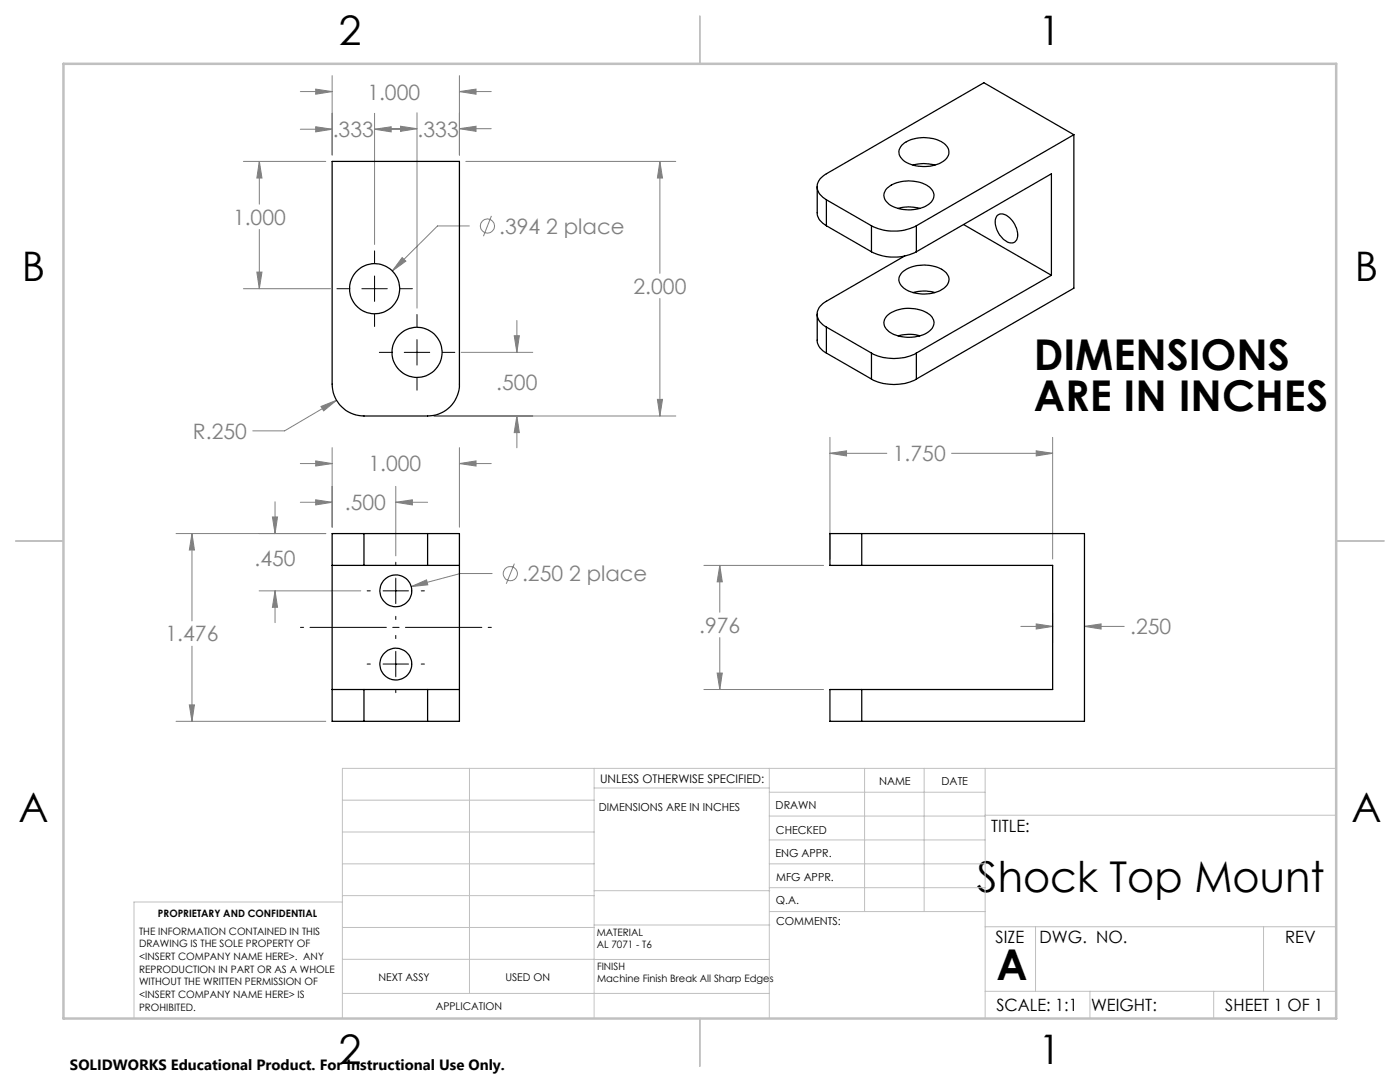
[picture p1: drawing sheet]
<svg xmlns="http://www.w3.org/2000/svg" width="279mm" height="216mm" viewBox="0 0 279 216" stroke-linecap="round" stroke-linejoin="round" font-family="sans-serif">
<g fill="none" stroke="#808080" stroke-width=".2">
<path d="M59.9 18.3h6.4M63 17.8l3.3 .5-3.3 .5zM66.3 15.1v15.8M91.7 15.1v15.8M91.7 18.3h6.3M91.7 18.3l3.3-.5v1zM48.6 32.2h16.4M51.8 32.2l.5 3.3h-1zM51.8 32.2v8.5M59.9 25.8h6.4M63 25.3l3.3 .5-3.3 .5zM74.8 25.8l3.3-.5v1z"/>
<path d="M74.8 22.6v26.2M74.8 25.8h6.3M76.9 25.7h6.3M79.9 25.2l3.3 .5-3.3 .5zM83.2 22.5v39M91.7 25.7h6.3M91.7 25.7l3.3-.5v1zM93 32.2h41.9M131.7 32.2v22.3M131.7 32.2l.5 3.3h-1zM48.6 57.6h17.4M51.3 54.3h1l-.5 3.3z"/>
<path d="M51.8 45.8v11.8M80.3 51.4l.7 .7-2.7 2zM93.7 45.1h-6.4l-9 9M98.1 43.1l-1.6 4M131.7 59.5v23.5M67.2 79.9l-10.4 6.1h-6.4M92 70.3h14.3M102.6 67h1l-.4 3.3zM103.2 64v6.3M131.2 79.7h1l-.5 3.3zM59.9 92.5h6.4M63 92l3.3 .5-3.3 .5z"/>
<path d="M63 99.7l3.3 .5-3.3 .6zM64.1 81.1l3.1-1.2-2.6 2.1zM66.3 89.3v15.9M79 97v13.9M86.6 83h48.3M91.7 89.3v15.9M91.7 92.5h6.3M91.7 92.5l3.3-.5v1zM103.2 83l.4 3.3h-1zM103.2 83v6.4M165.6 90.5l3.3-.5v1zM165.6 87.3v24.2"/>
<path d="M165.6 90.5h11.4M189.9 90.5h20.2M206.8 90l3.3 .5-3.3 .5zM210.1 87.3v24.2M35.1 106.5h29.9M38.3 106.5l.5 3.2h-1zM38.3 106.5v17.4M51.7 117.9h20.3M54.4 103.2h1l-.5 3.3zM54.9 117.9l.5 3.3h-1zM54.9 100.1v6.4M54.9 117.9v6.3"/>
<path d="M59.9 100.2h6.4M79 100.2l3.3-.5v1.1zM79 100.2h6.3M82.1 117.1l3-1.4 .3 1zM98.2 114.4h-6.3l-9.8 2.7M102.7 112.5l-1.7 4M140.5 112.8h23.9M143.7 112.8v9.4M143.7 112.8l.4 3.3h-1zM38.3 128.9v15M140.5 137.6h23.9M143.1 134.3h1l-.4 3.3z"/>
<path d="M143.7 127.2v10.4M203.7 125h6.4M206.8 124.5l3.3 .5-3.3 .5zM210.1 122.3v5.9M216.4 125l3.3-.5v1zM216.4 125h8M35.1 143.9h29.9M37.8 140.7h1l-.5 3.2z"/>
<circle cx="97.3" cy="45.1" r="1.41"/>
<circle cx="101.8" cy="114.5" r="1.42"/>
</g>
<path d="M98.1 125.2h-38.1" fill="none" stroke="#000" stroke-width=".2" stroke-dasharray="15.2 1.3 1.3 1.3" stroke-dashoffset="-1.9"/>
<g fill="none" stroke="#000" stroke-width=".2">
<path d="M67.2 57.6h2.5M72.2 57.6h5.1M74.8 50.1v2.4M74.8 55.1v5M79.8 57.6h2.5M74.8 62.7v2.5M75.7 70.3h2.4M80.7 70.3h5.1M83.2 62.8v2.4M83.2 67.8v5M83.2 75.4v2.5M88.3 70.3h2.5"/>
<path d="M73.3 117.9h.6M76.4 117.9h5.1M79 112.2v.6M79 115.4v5M84.1 117.9h.6M73.3 132.5h.6M76.4 132.5h5.1M79 123v.6M79 126.8v.6M79 130v5M79 137.6v.6M84.1 132.5h.6"/>
</g>
<g fill="none" stroke="#c0c0c0" stroke-width=".2">
<path d="M68.3 159.7h50.3M93.7 153.3v44.9M118.6 153.3v49.9M118.6 157.2h34.9M153.5 153.3v49.9M153.5 158.1h43.1M172.5 153.3v28.6M184.4 153.3v28.6M196.6 153.3v49.9M266.7 153.3h-198.4v49.9M68.3 178.7h50.3M68.3 172.4h50.3"/>
<path d="M68.3 166h50.3M68.3 180h-41.6v23.2M118.6 177.7h35M153.5 167.6h43.1M153.5 162.8h43.1M153.5 172.4h43.1M153.5 177.1h43.1M196.6 162.7h70.1M68.3 198.2h85.2M68.3 191.4l85.2 .1M68.3 185.1h50.3M118.6 184.6h35"/>
<path d="M153.6 181.9h43M196.6 197.8h70.1M196.6 184.9h70.1M206.7 184.9v12.9M217.5 197.8v5.4M242.2 197.8v5.4M252.2 184.9v12.9"/>
</g>
<path d="M139.7 3.2v9.5M3.1 107.9h9.6M266.7 107.9h9.5M139.7 203.2v9.6" fill="none" stroke="#c0c0c0" stroke-width=".25"/>
<path d="M12.7 12.7h254v190.5h-254z" fill="none" stroke="#c0c0c0" stroke-width=".5"/>
<path d="M38.3 106.5l.5 3.2h-1zM37.8 140.7h1l-.5 3.2zM63 92l3.3 .5-3.3 .5zM91.7 92.5l3.3-.5v1zM82.1 117.1l3.3-.4-.3-1zM79 100.2l3.3-.5v1.1zM63 99.7l3.3 .5-3.3 .6zM54.9 117.9l.5 3.3h-1zM54.4 103.2h1l-.5 3.3zM165.6 90.5l3.3-.5v1zM206.8 90l3.3 .5-3.3 .5zM143.7 112.8l.4 3.3h-1zM143.1 134.3h1l-.4 3.3zM206.8 124.5l3.3 .5-3.3 .5zM216.4 125l3.3-.5v1zM64.1 81.1l.5 .9 2.6-2.1zM131.7 32.2l.5 3.3h-1zM131.2 79.7h1l-.5 3.3zM63 17.8l3.3 .5-3.3 .5zM91.7 18.3l3.3-.5v1zM80.3 51.4l-2 2.7 2.7-2zM74.8 25.8l3.3-.5v1zM63 25.3l3.3 .5-3.3 .5zM51.8 32.2l.5 3.3h-1zM51.3 54.3h1l-.5 3.3zM79.9 25.2l3.3 .5-3.3 .5zM91.7 25.7l3.3-.5v1zM102.6 67h1l-.4 3.3zM103.2 83l.4 3.3h-1z" fill="#808080"/>
<g fill="none" stroke="#000" stroke-width=".25">
<path d="M66.3 32.2h25.4v44.5a6.3 6.3 0 0 1-6.4 6.3h-12.7a6.4 6.4 0 0 1-6.3-6.3zM163.1 37.3v5.1a2.98 2.98 0 0 0 1.8 2.6M164.9 39.9l9 5.1M164.9 39.9v5.1M177 37.6a7.1 7.1 0 0 1 8.7 0 2.02 2.02 0 0 1-.6 3.3 7.4 7.4 0 0 1-7.9-.4 1.92 1.92 0 0 1-.2-2.9zM180 29a7.1 7.1 0 0 1 8.7-.1 2.02 2.02 0 0 1-.6 3.4 7.5 7.5 0 0 1-7.9-.4 1.95 1.95 0 0 1-.2-2.9zM182.2 32.9a7.7 7.7 0 0 1 4.4 0M214.3 26.9l-17.9-10.4-31.5 18.2a2.75 2.75 0 0 0-1.5 3.8l.8 .9 .7 .5M214.3 26.9l-31.4 18.1M214.3 26.9v30.6l-31.4 18.1M164.9 45l9 5.2M173.9 45a10 10 0 0 0 9 0"/>
<path d="M173.9 50.2a10 10 0 0 0 9 0M173.9 45v5.2M179.2 41.6a7.7 7.7 0 0 1 4.4 0M180.1 54.3a7.2 7.2 0 0 1 8.7 .1 2.04 2.04 0 0 1-.8 3.3 7.3 7.3 0 0 1-7.9-.4 1.86 1.86 0 0 1 0-3zM180.6 51.1l-15.7 9a2.75 2.75 0 0 0-1.5 3.9l.8 .8 .7 .5M182.2 58.4a7.7 7.7 0 0 1 4.4 0M182.9 45v5.2M182.9 50.2l26.9-15.5v20.2M192.3 44.8l17.5 10.1M199.1 42.9a1.92 1.92 0 0 1 2.5 .7 4.1 4.1 0 0 1 1.2 4.3 1.53 1.53 0 0 1-2.3 0 4.4 4.4 0 0 1-1.7-4.6zM209.8 54.9l-26.9 15.5M163.1 62.7v5.2a2.99 2.99 0 0 0 1.8 2.5"/>
<path d="M164.9 65.3v5.1M164.9 65.3l9 5.1M164.9 70.4l9 5.2M173.9 70.4a9.7 9.7 0 0 0 9 0M173.9 75.6a9.7 9.7 0 0 0 9 0M173.9 70.4v5.2M177.1 63a7.2 7.2 0 0 1 8.7 0 2.05 2.05 0 0 1-.8 3.4 7.3 7.3 0 0 1-7.9-.5 1.92 1.92 0 0 1 0-2.9zM179.2 67a8.6 8.6 0 0 1 4.4 0M182.9 70.4v5.2M66.3 112.8h6.3M72.6 106.5h-6.3v37.4h6.3M72.6 106.5v6.3"/>
<path d="M72.6 112.8h12.7M72.6 106.5h12.7M85.3 106.5h6.4v37.4h-6.4M85.3 112.8h6.4M85.3 106.5v6.3M172 106.5h-6.4v6.3h6.4M172 112.8h38.1v24.8h-38.1M172 106.5h44.4v37.4h-44.4M172 106.5v6.3M66.3 137.6h6.3M72.6 137.6v6.3M72.6 137.6h12.7"/>
<path d="M85.3 137.6h6.4M85.3 137.6v6.3M172 137.6h-6.4v6.3h6.4M172 137.6v6.3M72.6 143.9h12.7"/>
<circle cx="74.8" cy="57.6" r="5"/>
<circle cx="83.2" cy="70.3" r="5"/>
<circle cx="79" cy="117.9" r="3.2"/>
<circle cx="79" cy="132.5" r="3.2"/>
</g>
<g font-size="8.5">
<text x="206.3" y="73.9">DIMENSIONS</text>
<text x="206.3" y="82.1">ARE IN INCHES</text>
<text x="195" y="178">Shock Top Mount</text>
<text x="198.9" y="195.5">A</text>
</g>
<g font-size="8.1">
<text x="67.6" y="8.9">2</text>
<text x="207.3" y="8.9">1</text>
<text x="4.4" y="56.2">B</text>
<text x="270.4" y="56.2">B</text>
<text x="3.7" y="164.1">A</text>
<text x="269.7" y="164.1">A</text>
<text x="67.6" y="212.4">2</text>
<text x="207.3" y="212.4">1</text>
</g>
<g font-size="4.2" fill="#808080">
<text x="73.3" y="19.9">1.000</text>
<text x="66.4" y="27.4">.333</text>
<text x="83.4" y="27.3">.333</text>
<text x="46.5" y="44.8">1.000</text>
<text x="99.6" y="46.6">.394 2 place</text>
<text x="126.4" y="58.6">2.000</text>
<text x="99.1" y="77.9">.500</text>
<text x="38.5" y="87.6">R.250</text>
<text x="73.5" y="94.1">1.000</text>
<text x="178.2" y="92">1.750</text>
<text x="68.8" y="101.8">.500</text>
<text x="50.8" y="113">.450</text>
<text x="104.2" y="116">.250 2 place</text>
<text x="33" y="128">1.476</text>
<text x="139.6" y="126.3">.976</text>
<text x="225.5" y="126.6">.250</text>
</g>
<g font-size="3.4">
<text x="197.8" y="166">TITLE:</text>
<text x="198.7" y="188.1">SIZE</text>
<text x="207.5" y="188.1">DWG. NO.</text>
<text x="256.5" y="188.2">REV</text>
<text x="198.8" y="201.7">SCALE: 1:1</text>
<text x="217.7" y="201.8">WEIGHT:</text>
<text x="244.5" y="201.7">SHEET 1 OF 1</text>
</g>
<text font-size="3" x="14" y="213.5">SOLIDWORKS Educational Product. For Instructional Use Only.</text>
<text font-size="2.4" x="119.8" y="156.2">UNLESS OTHERWISE SPECIFIED:</text>
<g font-size="2.2">
<text x="119.5" y="161.8">DIMENSIONS ARE IN INCHES</text>
<text x="154.8" y="161.4">DRAWN</text>
<text x="175.4" y="156.6">NAME</text>
<text x="187.9" y="156.7">DATE</text>
<text x="154.9" y="166.3">CHECKED</text>
<text x="154.8" y="171">ENG APPR.</text>
<text x="154.9" y="175.7">MFG APPR.</text>
<text x="154.9" y="180.4">Q.A.</text>
<text x="154.9" y="184.6">COMMENTS:</text>
</g>
<g font-size="2.1">
<text x="75.5" y="195.7">NEXT ASSY</text>
<text x="100.9" y="195.7">USED ON</text>
<text x="86.9" y="201.5">APPLICATION</text>
</g>
<g font-size="2">
<text x="31.5" y="182.9">PROPRIETARY AND CONFIDENTIAL</text>
<text x="27.8" y="186.5">THE INFORMATION CONTAINED IN THIS</text>
<text x="27.8" y="189">DRAWING IS THE SOLE PROPERTY OF</text>
<text x="27.8" y="191.6">&lt;INSERT COMPANY NAME HERE&gt;. ANY</text>
<text x="119.1" y="186.7">MATERIAL</text>
<text x="119.1" y="189.2">AL 7071 - T6</text>
<text x="27.8" y="194.1">REPRODUCTION IN PART OR AS A WHOLE</text>
<text x="27.8" y="196.6">WITHOUT THE WRITTEN PERMISSION OF</text>
<text x="119.1" y="193.5">FINISH</text>
<text x="119.1" y="196">Machine Finish Break All Sharp Edges</text>
<text x="27.8" y="199.1">&lt;INSERT COMPANY NAME HERE&gt; IS</text>
<text x="27.8" y="201.7">PROHIBITED.</text>
</g>
</svg>
